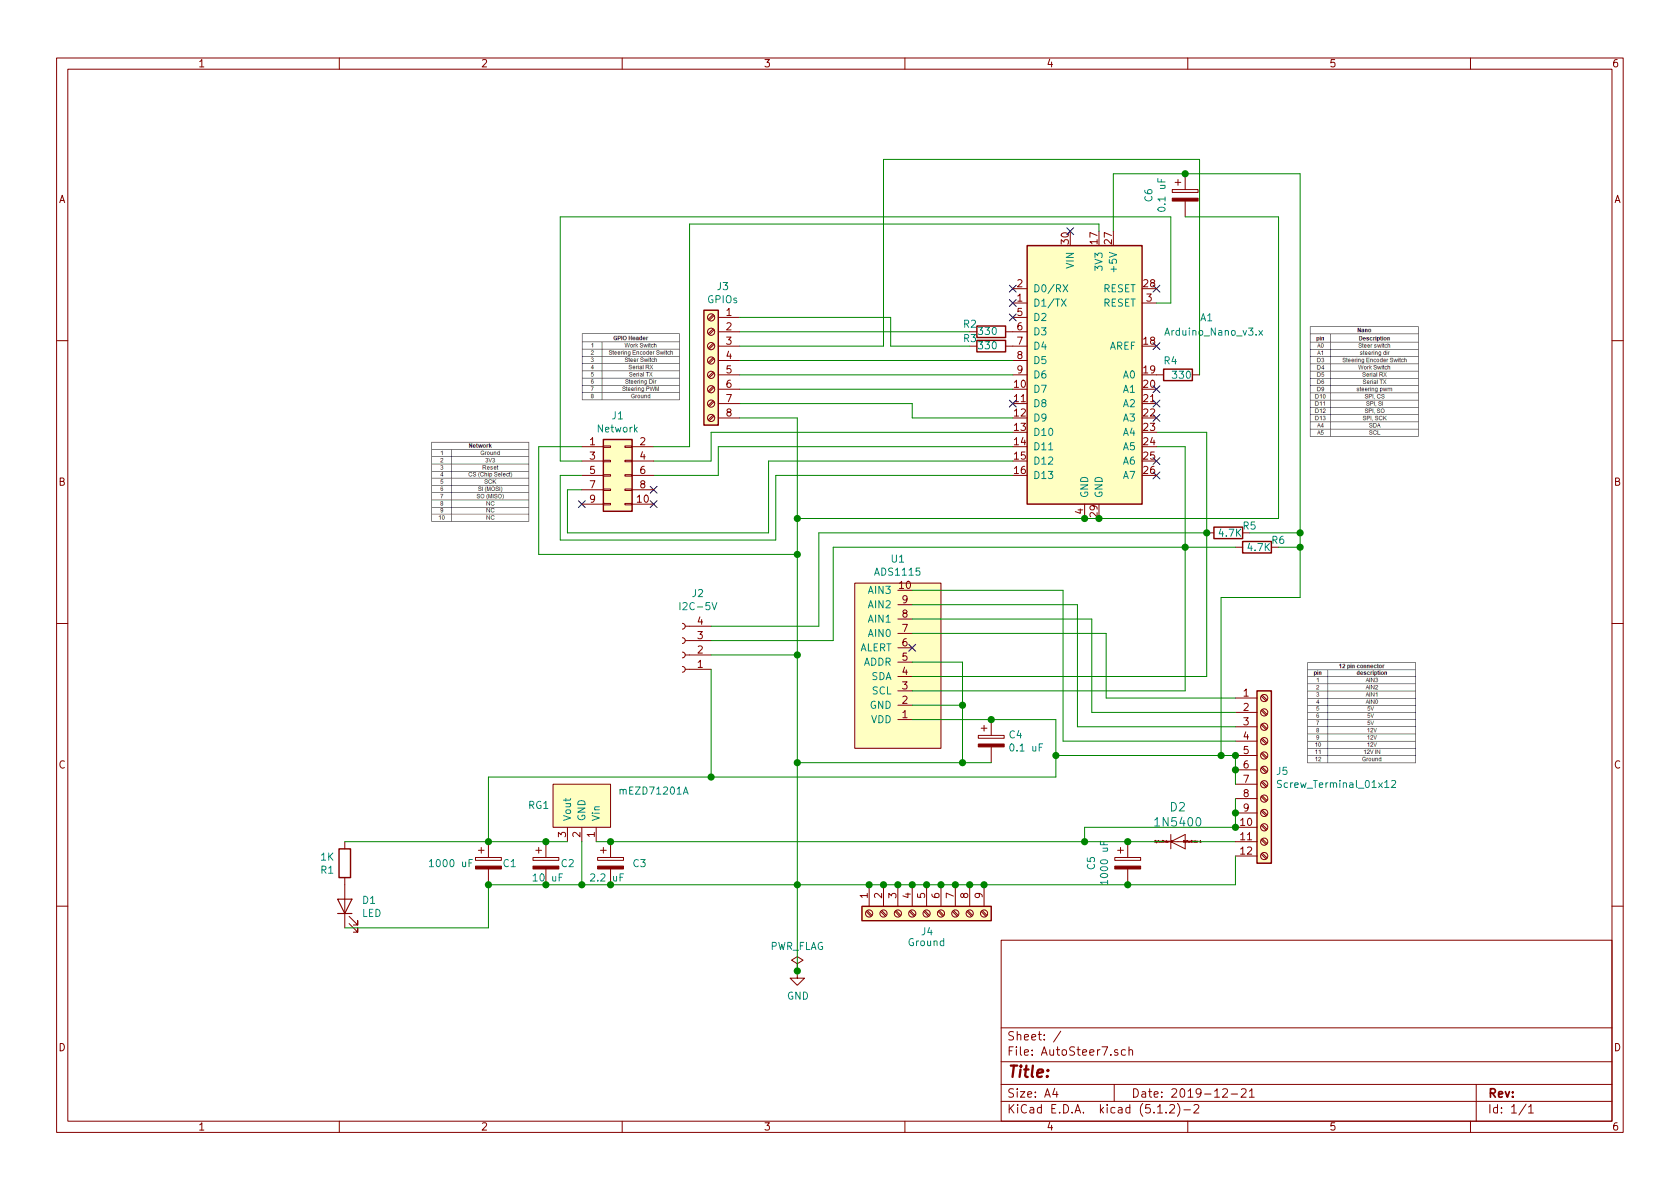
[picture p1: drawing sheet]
EESchema Schematic File Version 4
LIBS:AutoSteer7-cache
EELAYER 29 0
EELAYER END
$Descr A4 11693 8268
encoding utf-8
Sheet 1 1
Title ""
Date "2019-12-21"
Rev ""
Comp ""
Comment1 ""
Comment2 ""
Comment3 ""
Comment4 ""
$EndDescr
$Comp
L MyLib:ADS1115 U1
U 1 1
P 6350 5000
F 0 "U1" H 6450 3885 50  0000 C CNN
F 1 "ADS1115" H 6450 3976 50  0000 C CNN
F 2 "my library:ads1115" H 6350 5000 50  0001 C CNN
F 3 "" H 6350 5000 50  0001 C CNN
	1    6350 5000
	-1   0    0    1   
$EndComp
$Comp
L MyLib:mEZD71201A RG1
U 1 1
P 4050 5850
F 0 "RG1" V 4300 5550 50  0000 C CNN
F 1 "mEZD71201A" V 4400 6350 50  0000 C CNN
F 2 "my library:mEZD71201A" H 4150 5550 50  0001 C CNN
F 3 "https://www.monolithicpower.com/en/documentview/productdocument/index/doc_url/L20vZS9tZXpkNzEyMDFhX3IxLjZfMS5wZGY/prod_id/NTUy/" H 4050 5850 50  0001 C CNN
	1    4050 5850
	0    1    -1   0   
$EndComp
$Comp
L Device:LED D1
U 1 1
P 2400 6300
F 0 "D1" V 2439 6183 50  0000 R CNN
F 1 "LED" V 2348 6183 50  0000 R CNN
F 2 "LED_THT:LED_D3.0mm" H 2400 6300 50  0001 C CNN
F 3 "~" H 2400 6300 50  0001 C CNN
	1    2400 6300
	0    -1   -1   0   
$EndComp
$Comp
L Device:R R1
U 1 1
P 2400 6000
F 0 "R1" H 2330 5954 50  0000 R CNN
F 1 "1K" H 2330 6045 50  0000 R CNN
F 2 "Resistor_THT:R_Axial_DIN0207_L6.3mm_D2.5mm_P10.16mm_Horizontal" V 2330 6000 50  0001 C CNN
F 3 "~" H 2400 6000 50  0001 C CNN
	1    2400 6000
	1    0    0    -1  
$EndComp
$Comp
L Device:CP C6
U 1 1
P 8250 1350
F 0 "C6" V 7995 1350 50  0000 C CNN
F 1 "0.1 uF" V 8086 1350 50  0000 C CNN
F 2 "Capacitor_THT:C_Disc_D5.0mm_W2.5mm_P2.50mm" H 8288 1200 50  0001 C CNN
F 3 "~" H 8250 1350 50  0001 C CNN
	1    8250 1350
	1    0    0    -1  
$EndComp
$Comp
L MyLib:1N5400 D2
U 1 1
P 8200 5850
F 0 "D2" H 8200 5614 59  0000 C CNN
F 1 "1N5400" H 8200 5719 59  0000 C CNN
F 2 "my library:1N5400" H 8200 5850 50  0001 C CNN
F 3 "" H 8200 5850 50  0001 C CNN
	1    8200 5850
	-1   0    0    1   
$EndComp
$Comp
L Device:CP C5
U 1 1
P 7850 6000
F 0 "C5" V 7595 6000 50  0000 C CNN
F 1 "1000 uF" V 7686 6000 50  0000 C CNN
F 2 "Capacitor_THT:CP_Radial_D10.0mm_P5.00mm" H 7888 5850 50  0001 C CNN
F 3 "~" H 7850 6000 50  0001 C CNN
	1    7850 6000
	1    0    0    -1  
$EndComp
$Comp
L power:GND #PWR01
U 1 1
P 5550 6750
F 0 "#PWR01" H 5550 6500 50  0001 C CNN
F 1 "GND" H 5555 6577 50  0000 C CNN
F 2 "" H 5550 6750 50  0001 C CNN
F 3 "" H 5550 6750 50  0001 C CNN
	1    5550 6750
	1    0    0    -1  
$EndComp
$Comp
L Device:CP C1
U 1 1
P 3400 6000
F 0 "C1" H 3600 6000 50  0000 R CNN
F 1 "1000 uF" H 3300 6000 50  0000 R CNN
F 2 "Capacitor_THT:CP_Radial_D10.0mm_P5.00mm" H 3438 5850 50  0001 C CNN
F 3 "~" H 3400 6000 50  0001 C CNN
	1    3400 6000
	1    0    0    -1  
$EndComp
$Comp
L Device:CP C4
U 1 1
P 6900 5150
F 0 "C4" H 7018 5196 50  0000 L CNN
F 1 "0.1 uF" H 7018 5105 50  0000 L CNN
F 2 "Capacitor_THT:C_Disc_D5.0mm_W2.5mm_P2.50mm" H 6938 5000 50  0001 C CNN
F 3 "~" H 6900 5150 50  0001 C CNN
	1    6900 5150
	1    0    0    -1  
$EndComp
NoConn ~ 7050 2000
NoConn ~ 7050 2100
NoConn ~ 8050 3300
NoConn ~ 8050 3200
NoConn ~ 8050 2900
NoConn ~ 8050 2400
NoConn ~ 8050 2000
$Comp
L power:PWR_FLAG #FLG01
U 1 1
P 5550 6750
F 0 "#FLG01" H 5550 6825 50  0001 C CNN
F 1 "PWR_FLAG" H 5550 6923 50  0000 C CNN
F 2 "" H 5550 6750 50  0001 C CNN
F 3 "~" H 5550 6750 50  0001 C CNN
	1    5550 6750
	1    0    0    -1  
$EndComp
$Comp
L Device:R R3
U 1 1
P 6900 2400
F 0 "R3" V 6950 2600 50  0000 R CNN
F 1 "330" V 6900 2500 50  0000 R CNN
F 2 "Resistor_THT:R_Axial_DIN0207_L6.3mm_D2.5mm_P10.16mm_Horizontal" V 6830 2400 50  0001 C CNN
F 3 "~" H 6900 2400 50  0001 C CNN
	1    6900 2400
	0    -1   -1   0   
$EndComp
$Comp
L Device:R R4
U 1 1
P 8200 2600
F 0 "R4" V 8100 2600 50  0000 R CNN
F 1 "330" V 8200 2700 50  0000 R CNN
F 2 "Resistor_THT:R_Axial_DIN0207_L6.3mm_D2.5mm_P10.16mm_Horizontal" V 8130 2600 50  0001 C CNN
F 3 "~" H 8200 2600 50  0001 C CNN
	1    8200 2600
	0    1    1    0   
$EndComp
Connection ~ 5550 6750
Wire Wire Line
	8050 3100 8250 3100
$Comp
L Device:R R6
U 1 1
P 8750 3800
F 0 "R6" V 8700 4000 50  0000 R CNN
F 1 "4.7K" V 8750 3900 50  0000 R CNN
F 2 "Resistor_THT:R_Axial_DIN0207_L6.3mm_D2.5mm_P10.16mm_Horizontal" V 8680 3800 50  0001 C CNN
F 3 "~" H 8750 3800 50  0001 C CNN
	1    8750 3800
	0    1    1    0   
$EndComp
$Comp
L Device:R R5
U 1 1
P 8550 3700
F 0 "R5" V 8500 3900 50  0000 R CNN
F 1 "4.7K" V 8550 3800 50  0000 R CNN
F 2 "Resistor_THT:R_Axial_DIN0207_L6.3mm_D2.5mm_P10.16mm_Horizontal" V 8480 3700 50  0001 C CNN
F 3 "~" H 8550 3700 50  0001 C CNN
	1    8550 3700
	0    1    1    0   
$EndComp
$Comp
L Device:R R2
U 1 1
P 6900 2300
F 0 "R2" V 6950 2500 50  0000 R CNN
F 1 "330" V 6900 2400 50  0000 R CNN
F 2 "Resistor_THT:R_Axial_DIN0207_L6.3mm_D2.5mm_P10.16mm_Horizontal" V 6830 2300 50  0001 C CNN
F 3 "~" H 6900 2300 50  0001 C CNN
	1    6900 2300
	0    -1   -1   0   
$EndComp
$Comp
L Device:CP C3
U 1 1
P 4250 6000
F 0 "C3" H 4400 6000 50  0000 L CNN
F 1 "2.2 uF" H 4100 5900 50  0000 L CNN
F 2 "Capacitor_THT:C_Disc_D5.0mm_W2.5mm_P2.50mm" H 4288 5850 50  0001 C CNN
F 3 "~" H 4250 6000 50  0001 C CNN
	1    4250 6000
	1    0    0    -1  
$EndComp
$Comp
L Device:CP C2
U 1 1
P 3800 6000
F 0 "C2" H 3900 6000 50  0000 L CNN
F 1 "10 uF" H 3700 5900 50  0000 L CNN
F 2 "Capacitor_THT:C_Disc_D5.0mm_W2.5mm_P2.50mm" H 3838 5850 50  0001 C CNN
F 3 "~" H 3800 6000 50  0001 C CNN
	1    3800 6000
	1    0    0    -1  
$EndComp
Wire Wire Line
	4150 5850 4250 5850
Connection ~ 4250 5850
Wire Wire Line
	3950 5850 3800 5850
Connection ~ 3800 5850
Wire Wire Line
	3800 5850 3400 5850
Connection ~ 3400 5850
Wire Wire Line
	3400 5850 2400 5850
Wire Wire Line
	3400 6150 3800 6150
Wire Wire Line
	3800 6150 4050 6150
Connection ~ 3800 6150
Wire Wire Line
	4250 6150 5550 6150
Connection ~ 4250 6150
Connection ~ 5550 6150
Wire Wire Line
	4050 5850 4050 6150
Connection ~ 4050 6150
Wire Wire Line
	4050 6150 4250 6150
Wire Wire Line
	2400 6450 3400 6450
Wire Wire Line
	3400 6150 3400 6450
Connection ~ 3400 6150
Wire Wire Line
	5550 6150 5550 6750
$Comp
L Connector:Screw_Terminal_01x09 J4
U 1 1
P 6450 6350
F 0 "J4" V 6575 6346 50  0000 C CNN
F 1 "Ground" V 6650 6350 50  0000 C CNN
F 2 "AAAlibrary:TerminalBlock_Phoenix_PT-1,5-9-5.0-H_1x09_P5.00mm_55degrees" H 6450 6350 50  0001 C CNN
F 3 "~" H 6450 6350 50  0001 C CNN
	1    6450 6350
	0    -1   1    0   
$EndComp
Wire Wire Line
	8050 3000 8400 3000
Connection ~ 7850 5850
Wire Wire Line
	7850 5850 8100 5850
Wire Wire Line
	8600 5850 8300 5850
Wire Wire Line
	8600 5950 8600 6150
Wire Wire Line
	8600 6150 7850 6150
Connection ~ 7850 6150
Wire Wire Line
	5550 6150 6050 6150
Wire Wire Line
	8400 3700 8400 3000
Wire Wire Line
	8700 3700 9050 3700
Connection ~ 9050 3700
Wire Wire Line
	9050 3700 9050 3800
Wire Wire Line
	8250 3800 8250 3100
Wire Wire Line
	8900 3800 9050 3800
Wire Wire Line
	8600 3800 8250 3800
$Comp
L Connector:Conn_01x04_Female J2
U 1 1
P 4750 4550
F 0 "J2" H 4642 4125 50  0000 C CNN
F 1 "I2C-5V" H 4642 4216 50  0000 C CNN
F 2 "Connector_PinSocket_2.54mm:PinSocket_1x04_P2.54mm_Vertical" H 4750 4550 50  0001 C CNN
F 3 "~" H 4750 4550 50  0001 C CNN
	1    4750 4550
	-1   0    0    1   
$EndComp
Wire Wire Line
	7750 1600 7750 1200
$Comp
L MyLib:Arduino_Nano_v3.x A1
U 1 1
P 7550 2600
F 0 "A1" H 8400 3000 50  0000 C CNN
F 1 "Arduino_Nano_v3.x" H 8450 2900 50  0000 C CNN
F 2 "Module:Arduino_Nano" H 7700 1650 50  0001 L CNN
F 3 "http://www.mouser.com/pdfdocs/Gravitech_Arduino_Nano3_0.pdf" H 7550 1600 50  0001 C CNN
	1    7550 2600
	1    0    0    -1  
$EndComp
Wire Wire Line
	7650 3600 7550 3600
Connection ~ 7550 3600
NoConn ~ 7450 1600
Wire Wire Line
	9050 1200 9050 3700
Wire Wire Line
	8400 3700 5700 3700
Connection ~ 8400 3700
Wire Wire Line
	8250 3800 5800 3800
Connection ~ 8250 3800
Wire Wire Line
	8350 2600 8350 1100
NoConn ~ 7050 2800
$Comp
L Connector:Screw_Terminal_01x12 J5
U 1 1
P 8800 5350
F 0 "J5" H 8880 5342 50  0000 L CNN
F 1 "Screw_Terminal_01x12" H 8880 5251 50  0000 L CNN
F 2 "AAAlibrary:TerminalBlock_Phoenix_PT-1,5-12-5.0-H_1x12_P5.00mm_Horizontal" H 8800 5350 50  0001 C CNN
F 3 "~" H 8800 5350 50  0001 C CNN
	1    8800 5350
	1    0    0    -1  
$EndComp
Wire Wire Line
	8600 5750 7550 5750
Wire Wire Line
	7550 5750 7550 5850
Connection ~ 7550 5850
Wire Wire Line
	7550 5850 7850 5850
Wire Wire Line
	8600 5650 8600 5750
Connection ~ 8600 5750
Wire Wire Line
	8600 5550 8600 5650
Connection ~ 8600 5650
Wire Wire Line
	4250 5850 7550 5850
Wire Wire Line
	8600 5350 8600 5450
Wire Wire Line
	8600 5250 8600 5350
Connection ~ 8600 5350
Wire Wire Line
	9050 3800 9050 4150
Connection ~ 9050 3800
Wire Wire Line
	6350 5000 6900 5000
Wire Wire Line
	6900 5000 7350 5000
Wire Wire Line
	7350 5000 7350 5250
Wire Wire Line
	7350 5250 8500 5250
Connection ~ 6900 5000
Connection ~ 8600 5250
Wire Wire Line
	6900 5300 6700 5300
Connection ~ 5550 5300
Wire Wire Line
	5550 5300 5550 6150
Wire Wire Line
	3400 5850 3400 5400
Wire Wire Line
	3400 5400 4950 5400
Wire Wire Line
	7350 5400 7350 5250
Connection ~ 7350 5250
Wire Wire Line
	6350 4700 8400 4700
Wire Wire Line
	8400 4700 8400 3700
Wire Wire Line
	6350 4800 8250 4800
Wire Wire Line
	8250 4800 8250 3800
Wire Wire Line
	9050 4150 8500 4150
Wire Wire Line
	8500 4150 8500 5250
Connection ~ 8500 5250
Wire Wire Line
	8500 5250 8600 5250
Wire Wire Line
	6350 4600 6700 4600
Wire Wire Line
	6700 4600 6700 4900
Wire Wire Line
	6350 4900 6700 4900
NoConn ~ 6350 4500
Wire Wire Line
	4950 4650 4950 5400
Connection ~ 4950 5400
Wire Wire Line
	4950 4550 5550 4550
Connection ~ 5550 4550
Wire Wire Line
	5550 4550 5550 5300
Wire Wire Line
	4950 4450 5800 4450
Wire Wire Line
	5800 4450 5800 3800
Wire Wire Line
	4950 4350 5700 4350
Wire Wire Line
	5700 4350 5700 3700
Wire Wire Line
	5550 3600 5550 3850
Wire Wire Line
	4950 5400 7350 5400
Wire Wire Line
	6700 4900 6700 5300
Connection ~ 6700 4900
Connection ~ 6700 5300
Wire Wire Line
	6700 5300 5550 5300
NoConn ~ 7050 2200
NoConn ~ 8050 2800
Wire Wire Line
	6850 6150 7850 6150
Wire Wire Line
	6750 6150 6850 6150
Connection ~ 6850 6150
Wire Wire Line
	6750 6150 6650 6150
Connection ~ 6750 6150
Wire Wire Line
	6650 6150 6550 6150
Connection ~ 6650 6150
Wire Wire Line
	6550 6150 6450 6150
Connection ~ 6550 6150
Wire Wire Line
	6350 6150 6450 6150
Connection ~ 6450 6150
Wire Wire Line
	6350 6150 6250 6150
Connection ~ 6350 6150
Wire Wire Line
	6250 6150 6150 6150
Connection ~ 6250 6150
Wire Wire Line
	6150 6150 6050 6150
Connection ~ 6150 6150
Connection ~ 6050 6150
Wire Wire Line
	7650 3600 8900 3600
Wire Wire Line
	8900 3600 8900 1500
Wire Wire Line
	8900 1500 8250 1500
Connection ~ 7650 3600
Wire Wire Line
	7650 1600 7650 1550
Connection ~ 8250 1200
Wire Wire Line
	8250 1200 9050 1200
Wire Wire Line
	7750 1200 8250 1200
Wire Wire Line
	8050 2100 8150 2100
Wire Wire Line
	8150 2100 8150 1500
Wire Wire Line
	7600 4950 8600 4950
Wire Wire Line
	7500 5050 7500 4200
Wire Wire Line
	7500 5050 8600 5050
Wire Wire Line
	7500 4200 6350 4200
Wire Wire Line
	7400 5150 7400 4100
Wire Wire Line
	7400 5150 8600 5150
Wire Wire Line
	7400 4100 6350 4100
Wire Wire Line
	6350 4300 7600 4300
Wire Wire Line
	7600 4300 7600 4950
Wire Wire Line
	6350 4400 7700 4400
Wire Wire Line
	7700 4400 7700 4850
Wire Wire Line
	7700 4850 8600 4850
Wire Wire Line
	7050 2900 6350 2900
Wire Wire Line
	6350 2800 6350 2900
NoConn ~ 4050 3500
NoConn ~ 4550 3500
NoConn ~ 4550 3400
Wire Wire Line
	4050 3100 3750 3100
Wire Wire Line
	3750 3100 3750 3850
Wire Wire Line
	3750 3850 5550 3850
Connection ~ 5550 3850
Wire Wire Line
	5550 3850 5550 4550
Wire Wire Line
	4050 3300 3900 3300
Wire Wire Line
	3900 3300 3900 3750
Wire Wire Line
	3900 3750 5400 3750
Wire Wire Line
	5400 3750 5400 3300
Wire Wire Line
	5400 3300 7050 3300
Wire Wire Line
	7050 3200 5350 3200
Wire Wire Line
	5350 3200 5350 3700
Wire Wire Line
	5350 3700 3950 3700
Wire Wire Line
	3950 3700 3950 3400
Wire Wire Line
	3950 3400 4050 3400
Wire Wire Line
	7050 3000 4950 3000
Wire Wire Line
	4950 3200 4550 3200
Wire Wire Line
	4950 3000 4950 3200
Wire Wire Line
	7050 3100 5000 3100
Wire Wire Line
	5000 3100 5000 3300
Wire Wire Line
	5000 3300 4550 3300
$Comp
L Connector_Generic:Conn_02x05_Odd_Even J1
U 1 1
P 4250 3300
F 0 "J1" H 4300 3717 50  0000 C CNN
F 1 "Network" H 4300 3626 50  0000 C CNN
F 2 "Connector_PinSocket_2.54mm:PinSocket_2x05_P2.54mm_Vertical" H 4250 3300 50  0001 C CNN
F 3 "~" H 4250 3300 50  0001 C CNN
	1    4250 3300
	1    0    0    -1  
$EndComp
NoConn ~ 8050 2700
Wire Wire Line
	6750 2400 6200 2400
Wire Wire Line
	5550 3600 7550 3600
Wire Wire Line
	5550 2900 5550 3600
Connection ~ 5550 3600
Wire Wire Line
	6150 1100 8350 1100
$Comp
L Connector:Screw_Terminal_01x08 J3
U 1 1
P 4950 2500
F 0 "J3" H 4868 3017 50  0000 C CNN
F 1 "GPIOs" H 4868 2926 50  0000 C CNN
F 2 "TerminalBlock_Phoenix:TerminalBlock_Phoenix_PT-1,5-8-5.0-H_1x08_P5.00mm_Horizontal" H 4950 2500 50  0001 C CNN
F 3 "~" H 4950 2500 50  0001 C CNN
	1    4950 2500
	-1   0    0    -1  
$EndComp
Wire Wire Line
	5150 2900 5550 2900
Wire Wire Line
	5150 2800 6350 2800
Wire Wire Line
	5150 2700 7050 2700
Wire Wire Line
	5150 2600 7050 2600
Wire Wire Line
	5150 2500 7050 2500
Wire Wire Line
	5150 2400 6150 2400
Wire Wire Line
	6150 1100 6150 2400
Wire Wire Line
	5150 2300 6750 2300
Wire Wire Line
	5150 2200 6200 2200
Wire Wire Line
	6200 2200 6200 2400
Wire Wire Line
	7650 1550 4800 1550
Wire Wire Line
	4800 1550 4800 3100
Wire Wire Line
	4800 3100 4550 3100
Wire Wire Line
	3900 3200 3900 1500
Wire Wire Line
	3900 3200 4050 3200
Wire Wire Line
	3900 1500 8150 1500
$EndSCHEMATC
